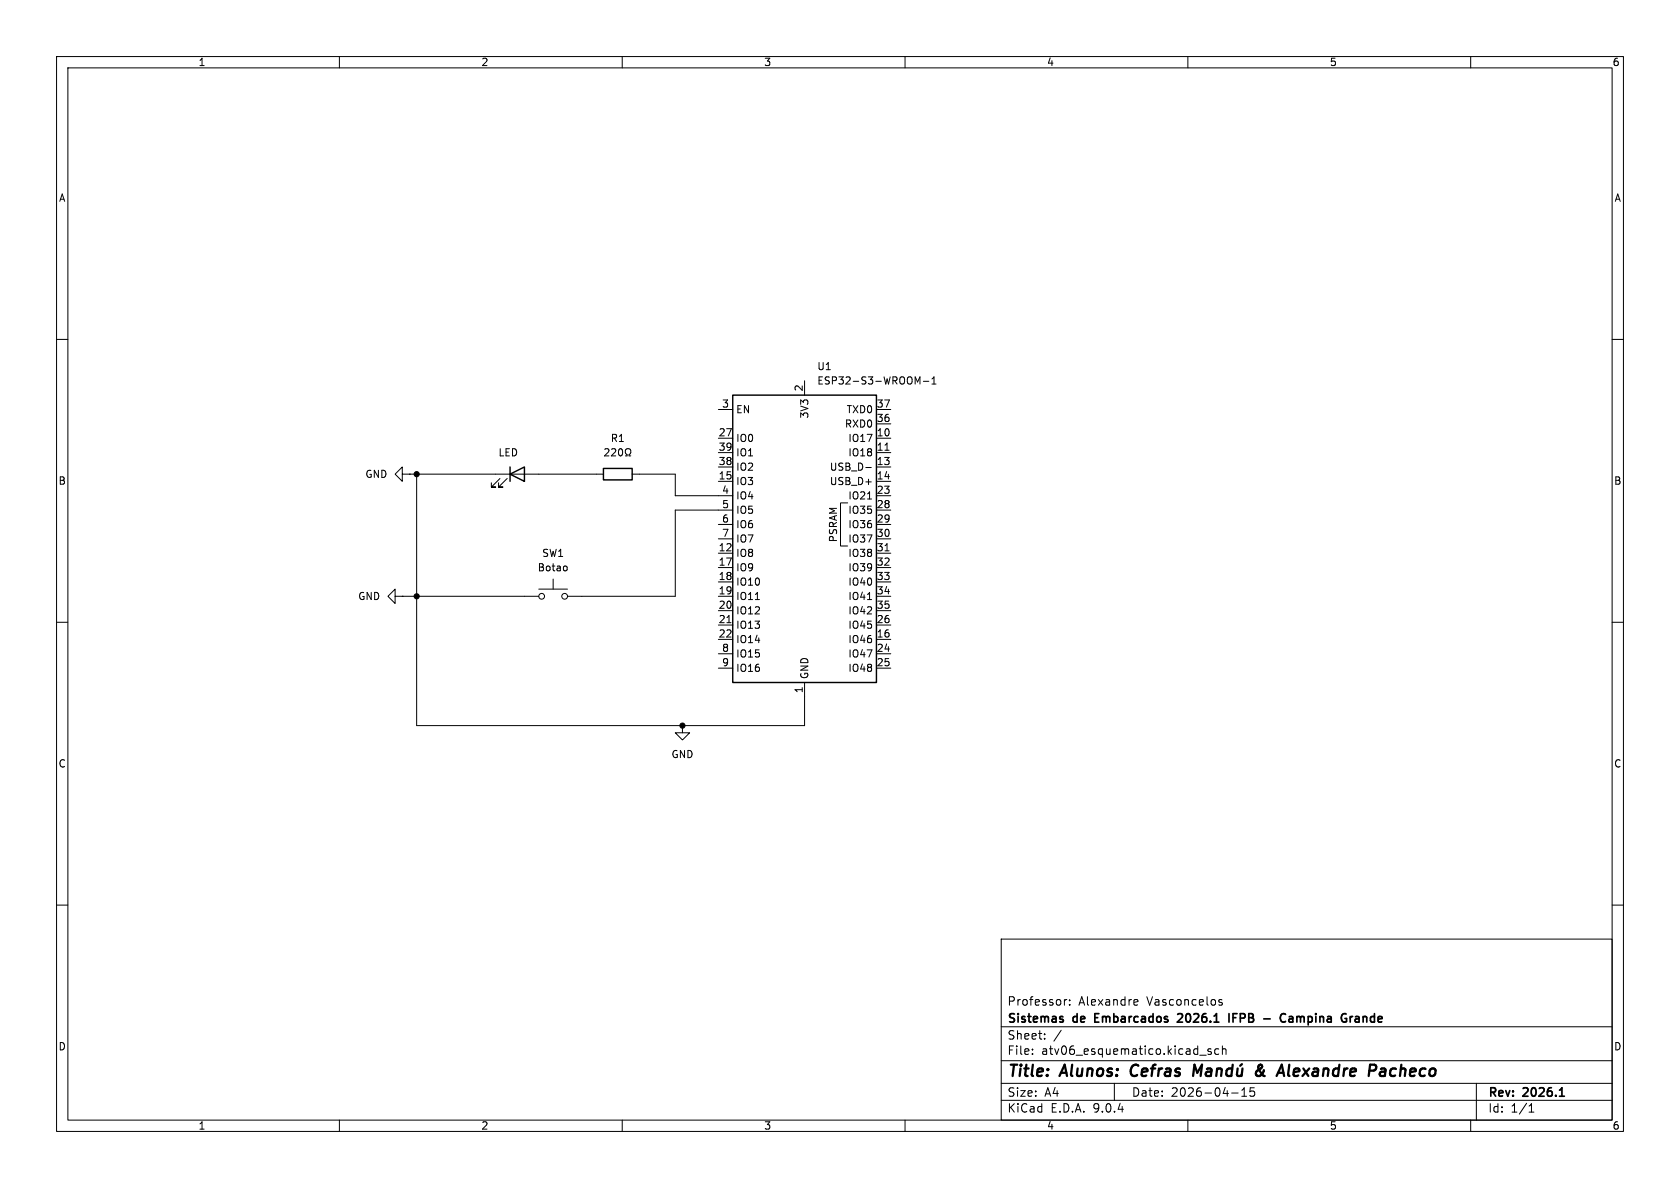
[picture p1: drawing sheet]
<svg xmlns="http://www.w3.org/2000/svg" width="297mm" height="210mm" viewBox="0 0 297 210" stroke-linecap="round" stroke-linejoin="round" font-family="sans-serif">
<g fill="none" stroke="#000" stroke-width=".18">
<path d="M10 10h277v190h-277zM12 12h273v186h-273zM60 10v2M110 10v2M160 10v2M210 10v2M260 10v2M10 60h2M106.9 79.4l.5-.1 .2 .4-.7 .9h.7M108.1 79.4l.5-.1 .3 .4-.8 .9h.8M109.5 79.4l.1-.1a.68 .68 0 0 1 .5 .7 .68 .68 0 0 1-.5 .6l-.1-.1-.2-.4zM127 72.4h2.5"/>
<path d="M127 77.5h2.5M142.2 67.3v2.6M154.9 72.4h2.6M154.9 77.5h2.6M154.9 74.9h2.6M156.5 79.6h.7M162.2 67.5l.4-.9v1.3M163.2 67.4h1M164.8 67.9h.7M164.8 67l.3-.4v1.3M285 60h2M71.1 83.8v-1.2l-1.3 1.2 1.3 1.3v-1.3h1.3"/>
<path d="M72.4 83.8h.1M72.4 83.8h34.3M73.7 83.8v44.5h68.5v-7.6M88.4 84.6l-1.5 1.5h.7h-.7v-.8M89.7 84.6l-1.6 1.5h.8h-.8v-.8M110.6 80.6h.3v-.3a.54 .54 0 0 1-.3-.7 .54 .54 0 0 1 .7-.2 .58 .58 0 0 1-.1 .9v.3h.3M111.8 83.8h7.6v3.8h10.1M127 80h2.5M127 82.6h2.5M127 85.1h2.5M127 92.7h2.5M127 95.3h2.5"/>
<path d="M127 97.8h2.5M129.5 90.2h-10.1v15.2h-19.1M149.9 88.9h-1.3v7.6h1.3M153.1 82.6h.9M153.4 88.2h.7M154.9 80h2.6M154.9 82.6h2.6M154.9 85.1h2.6M154.9 87.6h2.6M154.9 90.2h2.6M154.9 92.7h2.6M154.9 95.3h2.6"/>
<path d="M154.9 97.8h2.6M156.5 97.4h.7M10 110h2M69.8 105.4v-1.3l-1.2 1.3 1.2 1.3v-1.3h1.3M71.1 105.4h.1M71.1 105.4h24.1M95.2 104.1h5.1M97.8 102.4v1.7M100 100.1l.3 .2v.4l-.3 .2M127 105.4h2.5M127 100.3h2.5M127 102.9h2.5"/>
<path d="M127 108h2.5M127 110.5h2.5M127 113h2.5M127 115.6h2.5M127 118.1h2.5M128.5 110.1h.7M133.5 106h.8M153.4 106h.7M154.9 105.4h2.6M154.9 100.3h2.6M154.9 102.9h2.6M154.9 108h2.6"/>
<path d="M154.9 110.5h2.6M154.9 113h2.6M154.9 115.6h2.6M154.9 118.1h2.6M285 110h2M120.6 128.3v1.2h1.3l-1.3 1.3-1.2-1.3h1.2M120.6 128.3h.1M10 160h2M177 166h108v32h-108zM188.2 176.7v1M188.6 176.7l-.3 .1-.1 .2M189.1 177.6v.1"/>
<path d="M189.1 176.8v.1M200.7 176.7l.4 .1 .1 .3-.7 .1M201.1 177.6l-.4 .1M216 176.8l-.3-.1-.2 .2v.2l.5 .2v.3h-.5M285 160h2M60 198v2M110 198v2M160 198v2M177 194.5h108M177 191.5h108M177 187.5h108M177 181.5h108"/>
<path d="M182.5 186.3v.1M182.5 185.5v.1M184.7 183.6v.1M184.7 182.8v.1M187.6 182.1l-1.3 2M197 191.5v3M210 198v2M212.1 186.5h1.1M214.1 185.5l-.4-.1-.2 .2 .1 .2 .5 .2v.3h-.6M215.5 185.5l-.5-.1-.3 .3v.4l.2 .2h.6M216.1 185.5l.2-.1 .4 .1v.9M216.1 184.9v1.5"/>
<path d="M217.7 193.2h1.2M219.5 193.8h.9M219.5 192.7l.5-.4v1.5M221.7 192.3h-.7v.7l.2-.1h.5l.1 .3-.1 .5-.2 .1-.5-.1M260 198v2M261 191.5v6.5M270.3 196.6h.9M270.3 195.5l.4-.4v1.5"/>
<circle cx="95.8" cy="105.4" r=".51"/>
<circle cx="99.8" cy="105.4" r=".51"/>
</g>
<g fill="none" stroke="#000" stroke-width=".3">
<path d="M187.8 179.7l.1 .1M193.6 179.9h.5M194.3 179.2h-.7v1.5h.7M208.9 179.3l-.5-.1-.2 .1M209 179.8l-.9 .9h1M217.3 179.2v1.5M218 179.9h.5M218.7 179.2h-.7v1.5M227.3 179.3h-.1a.58 .58 0 0 0-.6 0 .58 .58 0 0 0-.3 .5M227.9 179.8h.6l.1 .9M239.1 179.7l-.3 .1M239.6 179.8l.5-.1 .2 .2"/>
<path d="M187.8 180.2l.2 .2-.2 .3M223.4 180.1h1.2M227.3 180.5l-.1 .1M228.6 180l-.5 .1a.29 .29 0 0 0-.3 .3 .29 .29 0 0 0 .3 .3l.5-.1M240.3 180l-.5 .1a.29 .29 0 0 0-.3 .3 .29 .29 0 0 0 .3 .3l.5-.1M275.7 193.8h.9"/>
</g>
<g fill="none" stroke="#000" stroke-width=".4">
<path d="M200.2 188.5a1.27 1.27 0 0 0 0 1.6M210.9 190.2l.3-2 .5 1.4 .8-1.4-.2 2M213.4 189l.2-.1 .5 .1v1.2M214.2 189.4h-.7a.4 .4 0 0 0-.3 .4 .4 .4 0 0 0 .2 .4l.7-.1M215.2 189.1a.49 .49 0 0 1 .8 .1l-.1 1M215.2 188.9l-.2 1.3M217.8 189a.66 .66 0 0 0-1 .3v.5l.1 .3 .2 .1 .6-.1M217.9 188.2l-.2 2M218.8 188.9l-.1 1.2a.57 .57 0 0 0 .8-.1M219.6 188.1l-.4 .3M219.7 188.9l-.2 1.3M223.4 189.2l-.1 .4a.92 .92 0 0 1-1 .6l-.1-.1a.54 .54 0 0 1 .1-.8l.8-.7v-.3l-.2-.1a.41 .41 0 0 0-.5 .5l.7 1.1 .5 .4"/>
<path d="M227.9 188.2l-.2 1.7 .3 .3M228.7 189.5l1-.1-.1-.4-.1-.1-.6 .1-.2 .9 .2 .3 .6-.1M230.4 188.9l.9 1.3M231.5 188.9l-1.2 1.3M232.2 189l.2-.1 .6 .1-.1 1.2M233 189.4h-.7a.4 .4 0 0 0-.3 .4 .4 .4 0 0 0 .3 .4l.6-.1M234 189.1a.49 .49 0 0 1 .9 .1l-.2 1M234 188.9l-.1 1.3M236.7 189a.66 .66 0 0 0-1 .3l-.1 .5 .2 .3 .2 .1 .6-.1M236.8 188.2l-.3 2M237.7 188.9l-.2 1.3M238.2 188.9l-.4 .1-.2 .3"/>
<path d="M238.7 189.5l1-.1-.1-.4-.1-.1-.6 .1-.2 .9 .2 .3 .6-.1M242.1 189.3h.7a.55 .55 0 0 0 .5-.5 .55 .55 0 0 0-.3-.6h-.8l-.2 2M244.1 189l.2-.1 .6 .1-.1 1.2M244.9 189.4h-.6a.4 .4 0 0 0-.4 .4 .4 .4 0 0 0 .3 .4l.6-.1"/>
</g>
<path d="M129.5 69.9h25.4v50.8h-25.4zM90.2 83.8l2.5-1.2v2.5zM90.2 82.6v2.5M106.7 82.8h5.1v2h-5.1z" fill="none" stroke="#000" stroke-width=".25"/>
<g fill="#000" stroke="#000" stroke-width=".18">
<circle cx="73.7" cy="83.8" r=".46"/>
<circle cx="73.7" cy="105.4" r=".46"/>
<circle cx="120.6" cy="128.3" r=".46"/>
</g>
<g font-size="2.8">
<text x="178" y="190.9">Title:</text>
<text x="187.7" y="190.9">Alunos:</text>
<text x="200.7" y="190.9">Cefras</text>
<text x="224.4" y="190.9">&amp;</text>
<text x="246" y="190.9">Pacheco</text>
</g>
<g font-size="2.1">
<text x="178" y="178">Professor:</text>
<text x="190.7" y="178">Alexandre</text>
<text x="202.8" y="178">Vasconcelos</text>
<text x="178" y="184">Sheet:</text>
<text x="178" y="181.2">Sistemas</text>
<text x="189.8" y="181.2">de</text>
<text x="194.2" y="181.2">Embarcados</text>
<text x="209.5" y="181.2">2026.1</text>
<text x="219.1" y="181.2">IFPB</text>
<text x="225.9" y="181.2">-</text>
<text x="229.5" y="181.2">Campina</text>
<text x="240.8" y="181.2">Grande</text>
<text x="178" y="186.7">File:</text>
<text x="184.1" y="186.7">atv06_esquematico.kicad_sch</text>
<text x="178" y="196.9">KiCad</text>
<text x="178" y="194.1">Size:</text>
<text x="184.7" y="194.1">A4</text>
<text x="185.7" y="196.9">E.D.A.</text>
<text x="193.3" y="196.9">9.0.4</text>
<text x="200" y="194.1">Date:</text>
<text x="207" y="194.1">2026-04-15</text>
<text x="263" y="194.3">Rev:</text>
<text x="263" y="196.9">Id:</text>
<text x="267.1" y="196.9">1/1</text>
<text x="269.4" y="194.3">2026.1</text>
</g>
<g font-size="1.8">
<text x="35" y="11.9">1</text>
<text x="85" y="11.9">2</text>
<text x="135" y="11.9">3</text>
<text x="185" y="11.9">4</text>
<text x="235" y="11.9">5</text>
<text x="285" y="11.9">6</text>
<text x="10.3" y="35.9">A</text>
<text x="285.3" y="35.9">A</text>
<text x="144.4" y="65.6">U1</text>
<text x="142" y="69.3" transform="rotate(-90 142 69.3)">2</text>
<text x="144.4" y="68.2">ESP32-S3-WROOM-1</text>
<text x="127" y="77.2">27</text>
<text x="127.6" y="72.1">3</text>
<text x="130" y="73.3">EN</text>
<text x="143.1" y="74.1" transform="rotate(-90 143.1 74.1)">3V3</text>
<text x="149.3" y="75.8">RXD0</text>
<text x="149.6" y="73.3">TXD0</text>
<text x="154.9" y="72.1">37</text>
<text x="154.9" y="74.7">36</text>
<text x="154.9" y="77.2">10</text>
<text x="88" y="80.9">LED</text>
<text x="107.9" y="78.3">R1</text>
<text x="127" y="79.8">39</text>
<text x="127" y="82.3">38</text>
<text x="130" y="78.3">IO0</text>
<text x="130" y="80.9">IO1</text>
<text x="130" y="83.4">IO2</text>
<text x="146.6" y="83.4">USB_D-</text>
<text x="149.9" y="78.3">IO17</text>
<text x="149.9" y="80.9">IO18</text>
<text x="154.9" y="79.8">11</text>
<text x="154.9" y="82.3">13</text>
<text x="10.3" y="85.9">B</text>
<text x="64.5" y="84.7">GND</text>
<text x="127" y="84.8">15</text>
<text x="127.6" y="87.4">4</text>
<text x="127.6" y="89.9">5</text>
<text x="130" y="86">IO3</text>
<text x="130" y="88.5">IO4</text>
<text x="146.6" y="86">USB_D+</text>
<text x="149.9" y="88.5">IO21</text>
<text x="154.9" y="84.8">14</text>
<text x="154.9" y="87.4">23</text>
<text x="154.9" y="89.9">28</text>
<text x="285.3" y="85.9">B</text>
<text x="127.6" y="92.5">6</text>
<text x="127.6" y="95">7</text>
<text x="130" y="91">IO5</text>
<text x="130" y="93.6">IO6</text>
<text x="148.2" y="96" transform="rotate(-90 148.2 96)">PSRAM</text>
<text x="149.9" y="91">IO35</text>
<text x="149.9" y="93.6">IO36</text>
<text x="154.9" y="92.5">29</text>
<text x="154.9" y="95">30</text>
<text x="95" y="101.2">Botao</text>
<text x="95.8" y="98.7">SW1</text>
<text x="127" y="97.5">12</text>
<text x="127" y="100.1">17</text>
<text x="130" y="96.1">IO7</text>
<text x="130" y="98.7">IO8</text>
<text x="130" y="101.2">IO9</text>
<text x="149.9" y="96.1">IO37</text>
<text x="149.9" y="98.7">IO38</text>
<text x="149.9" y="101.2">IO39</text>
<text x="154.9" y="97.5">31</text>
<text x="154.9" y="100.1">32</text>
<text x="63.2" y="106.3">GND</text>
<text x="127" y="102.6">18</text>
<text x="127" y="105.2">19</text>
<text x="127" y="107.7">20</text>
<text x="130" y="103.7">IO10</text>
<text x="130" y="106.3">IO11</text>
<text x="149.9" y="103.7">IO40</text>
<text x="149.9" y="106.3">IO41</text>
<text x="154.9" y="102.6">33</text>
<text x="154.9" y="105.2">34</text>
<text x="154.9" y="107.7">35</text>
<text x="127" y="110.2">21</text>
<text x="127" y="112.8">22</text>
<text x="130" y="108.8">IO12</text>
<text x="130" y="111.4">IO13</text>
<text x="130" y="113.9">IO14</text>
<text x="149.9" y="108.8">IO42</text>
<text x="149.9" y="111.4">IO45</text>
<text x="149.9" y="113.9">IO46</text>
<text x="154.9" y="110.2">26</text>
<text x="154.9" y="112.8">16</text>
<text x="127.6" y="115.3">8</text>
<text x="127.6" y="117.9">9</text>
<text x="130" y="116.4">IO15</text>
<text x="130" y="119">IO16</text>
<text x="149.9" y="116.4">IO47</text>
<text x="149.9" y="119">IO48</text>
<text x="154.9" y="115.3">24</text>
<text x="154.9" y="117.9">25</text>
<text x="142" y="122.6" transform="rotate(-90 142 122.6)">1</text>
<text x="143.1" y="120.1" transform="rotate(-90 143.1 120.1)">GND</text>
<text x="10.3" y="135.9">C</text>
<text x="118.6" y="134.2">GND</text>
<text x="285.3" y="135.9">C</text>
<text x="10.3" y="185.9">D</text>
<text x="285.3" y="185.9">D</text>
<text x="35" y="199.9">1</text>
<text x="85" y="199.9">2</text>
<text x="135" y="199.9">3</text>
<text x="185" y="199.9">4</text>
<text x="235" y="199.9">5</text>
<text x="285" y="199.9">6</text>
</g>
</svg>
